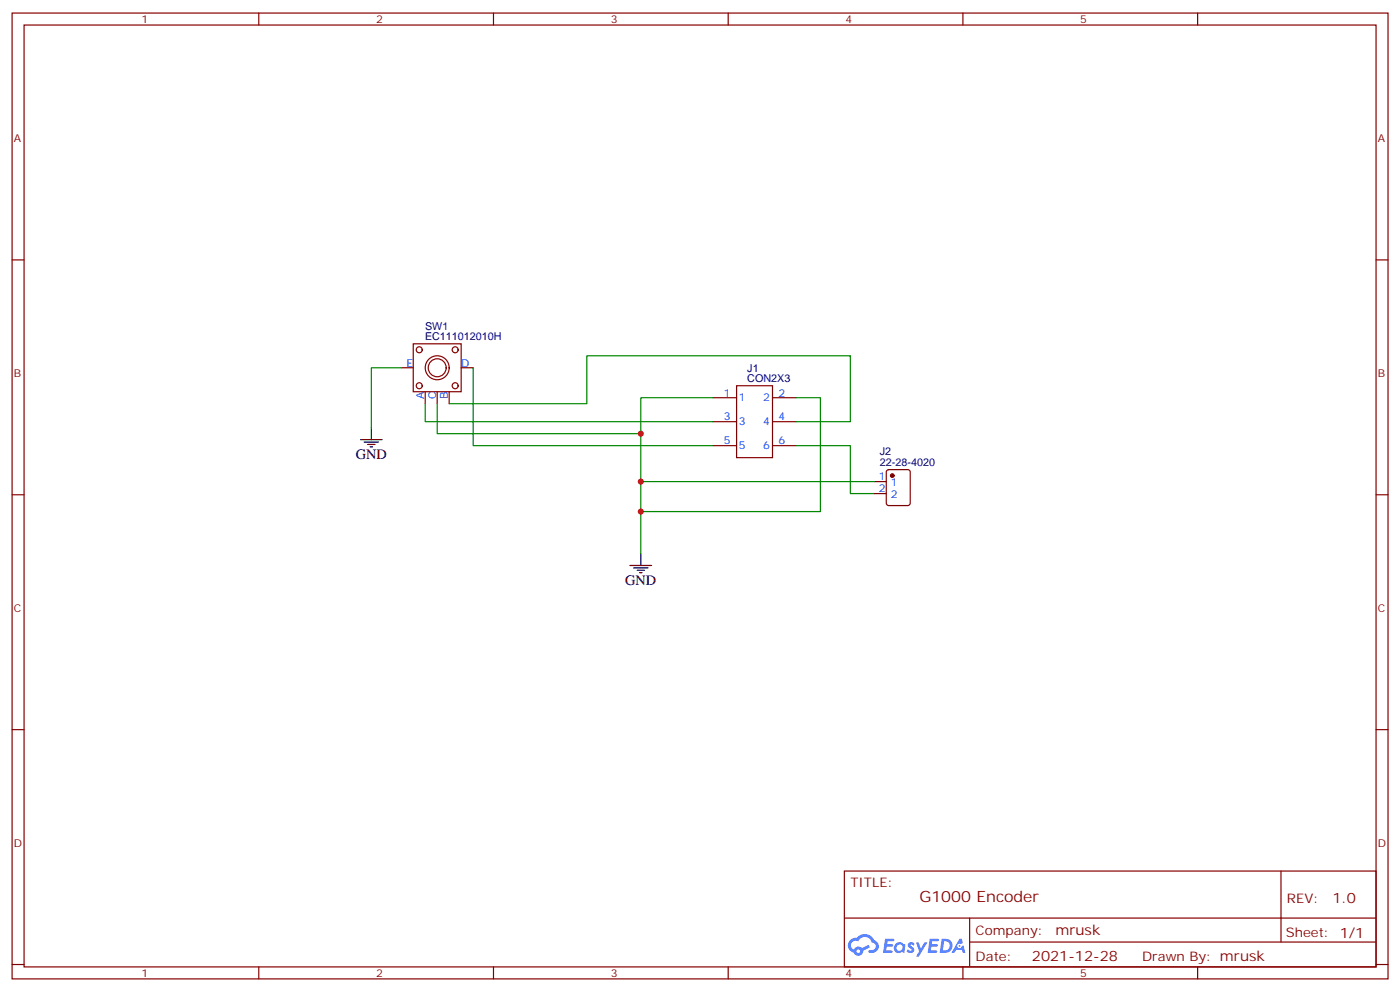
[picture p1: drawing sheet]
<svg xmlns="http://www.w3.org/2000/svg" width="412mm" height="292mm" viewBox="0 0 412 292" stroke-linecap="round" stroke-linejoin="round" font-family="sans-serif">
<g fill="none" stroke="#870000" stroke-width=".35">
<path d="M3.6 3.8h405.3v284.4h-405.3zM7.1 7.4h398.3v277.3h-398.3zM76.2 3.8v3.6M145.4 3.8v3.6M214.5 3.8v3.6M283.7 3.8v3.6M352.8 3.8v3.6M3.6 76.5h3.5M405.4 76.5h3.5M3.6 145.7h3.5M405.4 145.7h3.5M3.6 214.8h3.5"/>
<path d="M405.4 214.8h3.5M248.7 256.4h156.7v28.3h-156.7zM377.4 256.5v20.8M248.8 270.3h156.4M285.7 277.3h119.5M285.7 270.3v14.1M3.6 284h3.5M76.2 284.7v3.5M145.4 284.7v3.5M214.5 284.7v3.5M283.7 284.7v3.5M352.8 284.7v3.5"/>
<path d="M405.4 284h3.5"/>
</g>
<g fill="#5487ff">
<path d="M267.7 277.6a1.22 1.22 0 0 1 1.7 .3l-.3 .6a.47 .47 0 0 0-.4-.5 .47 .47 0 0 0-.5 .2l.2 .3a1.14 1.14 0 0 1 .7 1.7 1.14 1.14 0 0 1-1.9 0l-.2-.2 .5-.5 .7 .4a.29 .29 0 0 0 .4-.3 .29 .29 0 0 0-.3-.3 1.04 1.04 0 0 1-.6-1.7z"/>
<path d="M260.7 276.4h2.4l.3 .1-.1 .5-1.8 .1-.2 .9h1.6l.3 .3-.4 .4h-1.6l-.1 1.1h1.7l.2 .4-.2 .3h-2.7z"/>
<path d="M273.9 276.4h2.3l.4 .1-.2 .5-1.8 .1-.1 .9h1.5l.3 .3-.4 .4h-1.5l-.2 1.1h1.7l.2 .4-.2 .3h-2.6z"/>
<path d="M282.6 276.4h.7l.4 1.2-.6 .3a.69 .69 0 0 0-1.1 .3 .69 .69 0 0 0 .5 1 .69 .69 0 0 0 .9-.6l.4-.3 .6 2.2h-.8l-.2-.9h-1.7l-.5 .9h-.9z"/>
<path d="M269.9 277.4h.7l.7 1.9 1.1-1.9h.8l-2.5 4.2h-.9l1-1.5z"/>
<path d="M277.4 276.4l-.6 4.1h1.4a2.11 2.11 0 0 0 2.4-2.1 2.11 2.11 0 0 0-2.5-2zM278.1 277.1a1.39 1.39 0 0 1 1.7 1.4 1.39 1.39 0 0 1-1.8 1.3h-.2z"/>
<path d="M263.7 278a1.54 1.54 0 0 0 0 2.1 1.54 1.54 0 0 0 2.1 .2l.6 .2 .3-2.3-.1-.2-.5-.1a1.49 1.49 0 0 0-2.4 .1zM264 279a.95 .95 0 0 1 1.9 0 .95 .95 0 0 1-1.9 0z"/>
<path d="M250.4 276.7a2.18 2.18 0 0 0 1.1 3.8 1.44 1.44 0 0 0 1.7 .9 1.44 1.44 0 0 0 1.1-1.5l2-1-.4-.7-1.9 .9a1.47 1.47 0 0 0-2.5 .5 1.39 1.39 0 0 1-.6-2 1.39 1.39 0 0 1 2-.5 2.12 2.12 0 0 1 2.1-1.3 2.12 2.12 0 0 1 1.9 1.7 1.14 1.14 0 0 1 1.1 1.4 1.14 1.14 0 0 1-1.6 .8 .43 .43 0 0 0-.6 .3 .43 .43 0 0 0 .4 .5 1.98 1.98 0 0 0 2.6-1.2 1.98 1.98 0 0 0-1.3-2.5 3.1 3.1 0 0 0-5.2-.7l-.9 .1zM252.3 280a.55 .55 0 0 1 1.1 0 .55 .55 0 0 1-1.1 0z"/>
<circle cx="282.7" cy="278.5" r=".26"/>
</g>
<g fill="none" stroke="#870000" stroke-width=".35">
<path d="M118.2 108.3h3.5M121.7 101.2h14.2v14.1h-14.2zM125.3 115.3v3.6M128.8 115.3v3.6M132.3 115.3v3.6M135.9 108.3h3.5M209.9 117.1h7.1M217 113.6h10.6v21.1h-10.6zM227.6 117.1h7M209.9 131.2h7.1M209.9 124.1h7.1M227.6 131.2h7"/>
<path d="M227.6 124.1h7M261.3 138.5l.5-.2h5.6l.7 .4v9.4l-.4 .7h-5.9l-.7-.4v-9.4zM257.6 141.8h3.5M257.6 145.3h3.5"/>
<circle cx="123.5" cy="113.6" r=".88"/>
<circle cx="123.5" cy="103" r=".88"/>
<circle cx="128.8" cy="108.3" r="3.5"/>
<circle cx="128.8" cy="108.3" r="2.65"/>
<circle cx="134.1" cy="103" r=".88"/>
<circle cx="134.1" cy="113.6" r=".88"/>
</g>
<path d="M106.2 129.4h6.4M107.3 130.1h4.2M108.3 130.8h2.2M109 131.6h.7M109.4 125.9v3.5M185.6 166.5h6.3M186.7 167.2h4.2M187.7 167.9h2.1M188.4 168.6h.7M188.8 162.9v3.6" fill="none" stroke="#000" stroke-width=".35"/>
<path d="M118.2 108.3h-8.8v17.6M125.3 118.9v5.2h84.6M128.8 118.9v8.8h60M132.3 118.9h40.6v-14.2h77.6v19.4h-15.9M139.4 108.3v22.9h70.5M209.9 117.1h-21.1v45.8M234.6 117.1h7.1v33.5h-52.9M234.6 131.2h15.9v14.1h7.1M188.8 141.8h68.8" fill="none" stroke="#008700" stroke-width=".35"/>
<circle cx="262.9" cy="140" r=".53" fill="#870000" stroke="#870000" stroke-width=".35"/>
<g fill="#c00">
<circle cx="188.8" cy="127.7" r=".88"/>
<circle cx="188.8" cy="141.8" r=".88"/>
<circle cx="188.8" cy="150.6" r=".88"/>
</g>
<text font-size="4.6" fill="#800" x="270.8" y="265.5">G1000 Encoder</text>
<g font-size="4.2">
<text x="104.8" y="135.1">GND</text>
<text x="184.2" y="172.1">GND</text>
</g>
<g font-size="4.2" fill="#800">
<text x="392.5" y="265.7">1.0</text>
<text x="310.9" y="275.3">mrusk</text>
<text x="304" y="283.1">2021-12-28</text>
</g>
<g font-size="3.9" fill="#800">
<text x="250.5" y="261">TITLE:</text>
<text x="379.1" y="265.7">REV:</text>
<text x="287.4" y="275.2">Company:</text>
<text x="378.8" y="275.8">Sheet: 1/1</text>
<text x="287.4" y="282.9">Date:</text>
<text x="336.5" y="283">Drawn By: mrusk</text>
</g>
<g font-size="3.2" fill="#800">
<text x="41.7" y="6.8">1</text>
<text x="110.8" y="6.8">2</text>
<text x="180" y="6.8">3</text>
<text x="249.1" y="6.8">4</text>
<text x="318.2" y="6.8">5</text>
<text x="4.1" y="41.9">A</text>
<text x="405.9" y="41.9">A</text>
<text x="4.1" y="111.1">B</text>
<text x="405.9" y="111.1">B</text>
<text x="4.1" y="180.2">C</text>
<text x="405.9" y="180.2">C</text>
<text x="4.1" y="249.4">D</text>
<text x="405.9" y="249.4">D</text>
<text x="41.7" y="287.7">1</text>
<text x="110.8" y="287.7">2</text>
<text x="180" y="287.7">3</text>
<text x="249.1" y="287.7">4</text>
<text x="318.2" y="287.7">5</text>
</g>
<g font-size="3.2" fill="#000080">
<text x="125.2" y="100.2">EC111012010H</text>
<text x="125.2" y="97.2">SW1</text>
<text x="220.2" y="112.4">CON2X3</text>
<text x="220.2" y="109.4">J1</text>
<text x="259.2" y="137.1">22-28-4020</text>
<text x="259.2" y="134">J2</text>
</g>
<g font-size="3.2" fill="#00f">
<text x="119.7" y="107.9">E</text>
<text x="135.9" y="107.9">D</text>
<text x="124.9" y="117.5" transform="rotate(-90 124.9 117.5)">A</text>
<text x="128.4" y="117.5" transform="rotate(-90 128.4 117.5)">C</text>
<text x="132" y="117.5" transform="rotate(-90 132 117.5)">B</text>
<text x="213.2" y="116.7">1</text>
<text x="217.7" y="118.1">1</text>
<text x="224.9" y="118.1">2</text>
<text x="229.3" y="116.7">2</text>
<text x="213.2" y="123.8">3</text>
<text x="217.7" y="125.2">3</text>
<text x="224.9" y="125.2">4</text>
<text x="229.3" y="123.8">4</text>
<text x="213.2" y="130.8">5</text>
<text x="229.3" y="130.8">6</text>
<text x="217.7" y="132.3">5</text>
<text x="224.9" y="132.3">6</text>
<text x="258.9" y="141.4">1</text>
<text x="262.4" y="143.2">1</text>
<text x="258.9" y="145">2</text>
<text x="262.4" y="146.7">2</text>
</g>
</svg>
